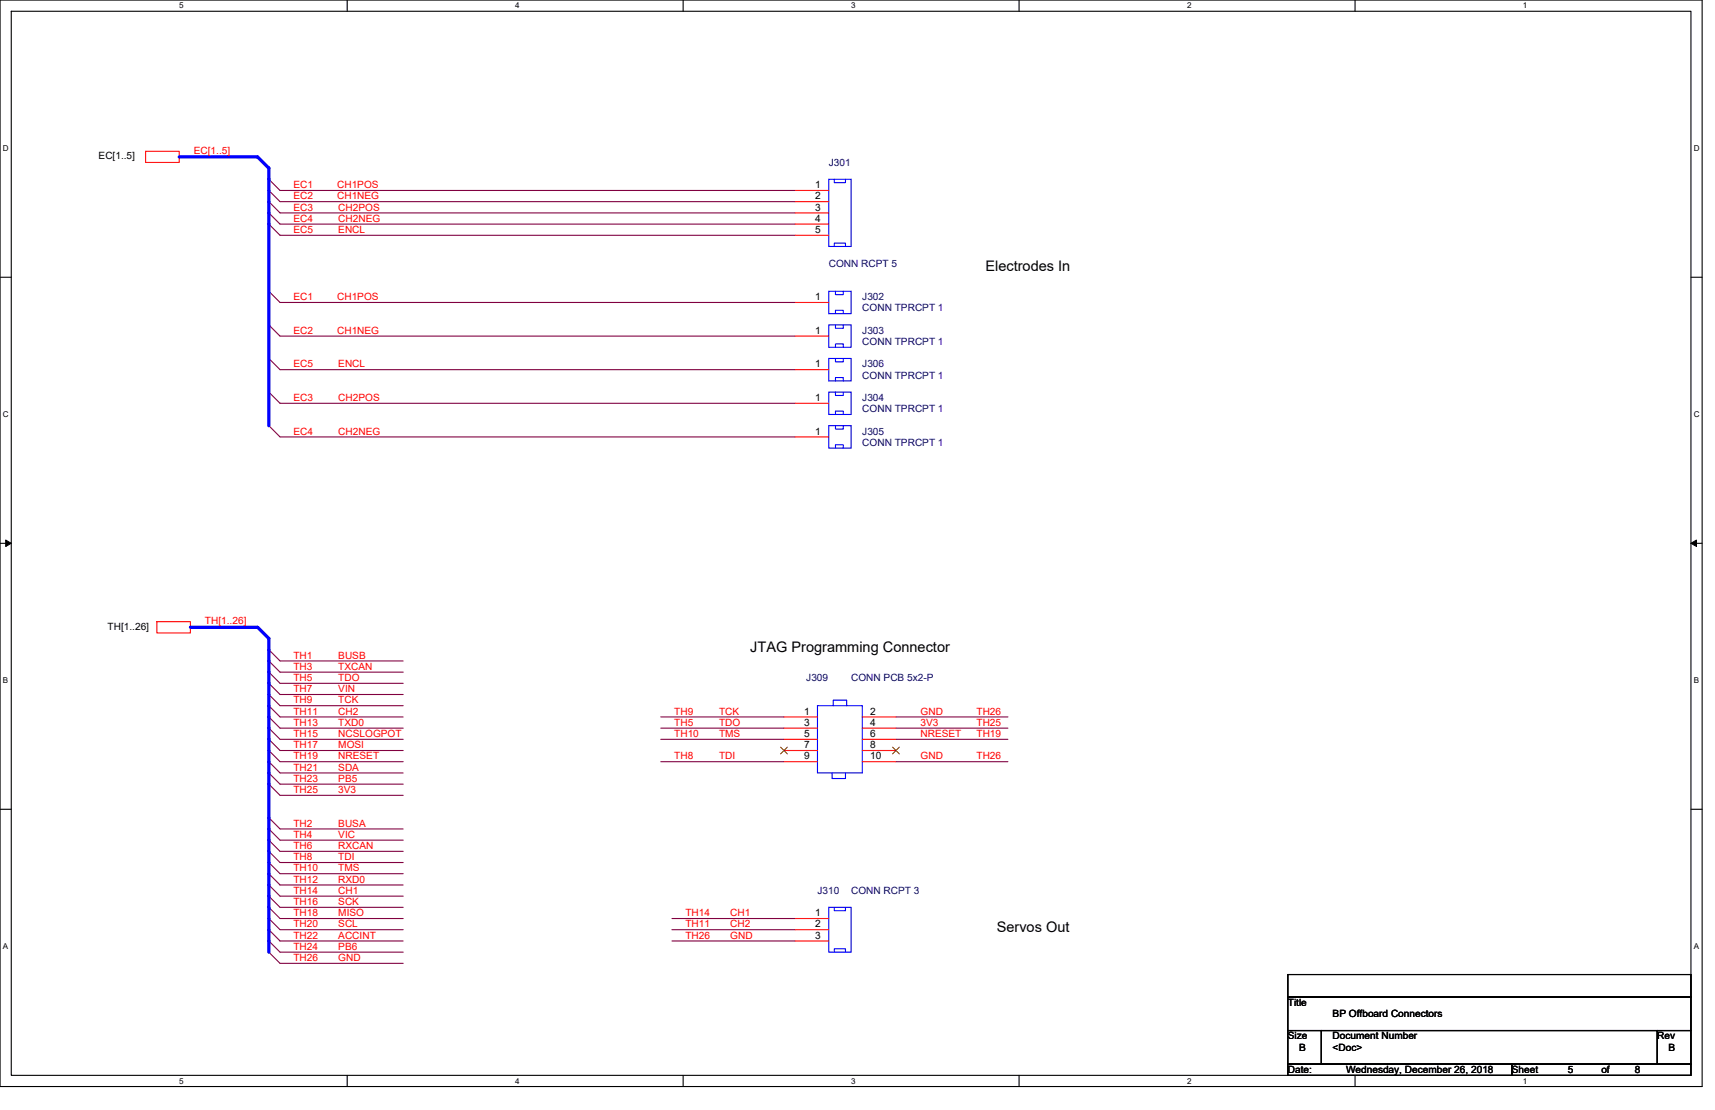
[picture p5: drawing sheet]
<svg xmlns="http://www.w3.org/2000/svg" width="432mm" height="279mm" viewBox="0 0 432 279" stroke-linecap="round" stroke-linejoin="round" font-family="sans-serif">
<path d="M0 0h428.6v273.5h-428.6zM2.8 2.8h422.9v267.9h-422.9z" fill="none" stroke="#000" stroke-width=".28"/>
<g fill="#fff">
<path d="M45.1 .3h1.1v2.3h-1.1z"/>
<path d="M45.1 271h1.1v2.2h-1.1z"/>
</g>
<path d="M87.4 0v2.8M87.4 270.7v2.8" fill="none" stroke="#000" stroke-width=".28"/>
<g fill="#fff">
<path d="M129.7 .3h1.1v2.3h-1.1z"/>
<path d="M129.7 271h1.1v2.2h-1.1z"/>
</g>
<path d="M172 0v2.8M172 270.7v2.8" fill="none" stroke="#000" stroke-width=".28"/>
<g fill="#fff">
<path d="M214.3 .3h1.1v2.3h-1.1z"/>
<path d="M214.3 271h1.1v2.2h-1.1z"/>
</g>
<path d="M256.6 0v2.8M256.6 270.7v2.8" fill="none" stroke="#000" stroke-width=".28"/>
<g fill="#fff">
<path d="M298.9 .3h1.1v2.3h-1.1z"/>
<path d="M298.9 271h1.1v2.2h-1.1z"/>
</g>
<path d="M341.2 0v2.8M341.2 270.7v2.8" fill="none" stroke="#000" stroke-width=".28"/>
<g fill="#fff">
<path d="M383.5 .3h1.1v2.3h-1.1z"/>
<path d="M383.5 271h1.1v2.2h-1.1z"/>
<path d="M.7 36.3h1.5v2.3h-1.5z"/>
<path d="M426.5 36.3h1.4v2.3h-1.4z"/>
<path d="M.7 103.3h1.5v2.2h-1.5z"/>
<path d="M426.5 103.3h1.4v2.2h-1.4z"/>
</g>
<path d="M0 69.8h2.8M425.7 69.8h2.9" fill="none" stroke="#000" stroke-width=".28"/>
<g fill="#fff">
<path d="M.7 170.2h1.4v2.3h-1.4z"/>
<path d="M426.5 170.2h1.3v2.3h-1.3z"/>
</g>
<path d="M0 136.8h2.8M425.7 136.8h2.9" fill="none" stroke="#000" stroke-width=".28"/>
<path d="M1.4 135.9l1.4 .9-1.4 .8zM425.7 136.8l1.4-.9v1.7z" fill="#000" stroke="#000" stroke-width=".25"/>
<g fill="#fff">
<path d="M.7 237.2h1.4v2.2h-1.4z"/>
<path d="M426.4 237.2h1.4v2.2h-1.4z"/>
</g>
<path d="M0 203.7h2.8M425.7 203.7h2.9M324.3 245.3h101.4v5.7h-101.4zM324.3 251h101.4v8.4h-101.4zM324.3 259.4h8.4v8.5h-8.4zM332.7 259.4h84.6v8.5h-84.6zM417.3 259.4h8.4v8.5h-8.4zM324.3 267.9h56.3v2.8h-56.3zM380.6 267.9h45.1v2.8h-45.1z" fill="none" stroke="#000" stroke-width=".28"/>
<g fill="none" stroke="#f00" stroke-width=".28">
<path d="M36.7 38.1h8.4v2.8h-8.4zM200.2 47.9h8.5M200.2 50.8h8.5M200.2 53.6h8.5M200.2 56.4h8.5M200.2 59.2h8.5M200.2 76.1h8.5M200.2 93h8.5M200.2 84.6h8.5M200.2 101.5h8.5M200.2 110h8.5M39.5 156.5h8.4v2.8h-8.4z"/>
<path d="M197.4 180.5h8.4M197.4 183.3h8.4M197.4 186.1h8.4M197.4 188.9h8.4M197.4 191.7h8.4M217.1 180.5h8.5M217.1 183.3h8.5M217.1 186.1h8.5M217.1 188.9h8.5M217.1 191.7h8.5M200.2 231.2h8.5M200.2 234h8.5"/>
<path d="M200.2 236.9h8.5"/>
</g>
<g fill="none" stroke="#800040" stroke-width=".28">
<path d="M67.7 45.1l2.8 2.8h129.7M67.7 47.9l2.8 2.9h129.7M67.7 50.8l2.8 2.8h129.7M67.7 53.6l2.8 2.8h129.7M67.7 56.4l2.8 2.8h129.7M67.7 73.3l2.8 2.8h129.7M67.7 81.8l2.8 2.8h129.7M67.7 90.2l2.8 2.8h129.7M67.7 98.7l2.8 2.8h129.7M67.7 107.1l2.8 2.9h129.7M67.7 163.5l2.8 2.9h31M67.7 166.4l2.8 2.8h31"/>
<path d="M67.7 169.2l2.8 2.8h31M67.7 172l2.8 2.8h31M67.7 174.8l2.8 2.8h31M67.7 177.6l2.8 2.9h31M67.7 180.5l2.8 2.8h31M67.7 183.3l2.8 2.8h31M67.7 186.1l2.8 2.8h31M67.7 188.9l2.8 2.8h31M67.7 191.7l2.8 2.9h31M67.7 194.6l2.8 2.8h31M67.7 197.4l2.8 2.8h31M166.4 180.5h31"/>
<path d="M166.4 183.3h31M166.4 186.1h31M166.4 191.7h31M225.6 180.5h28.2M225.6 183.3h28.2M225.6 186.1h28.2M225.6 191.7h28.2M67.7 205.8l2.8 2.9h31M67.7 208.7l2.8 2.8h31M67.7 211.5l2.8 2.8h31M67.7 214.3l2.8 2.8h31M67.7 217.1l2.8 2.8h31"/>
<path d="M67.7 219.9l2.8 2.9h31M67.7 222.8l2.8 2.8h31M67.7 225.6l2.8 2.8h31M67.7 228.4l2.8 2.8h31M67.7 231.2l2.8 2.8h31M67.7 234l2.8 2.9h31M67.7 236.9l2.8 2.8h31M67.7 239.7l2.8 2.8h31M169.2 231.2h31M169.2 234h31M169.2 236.9h31"/>
</g>
<g fill="none" stroke="#00f" stroke-width=".28">
<path d="M208.7 45.1h5.6v16.9h-5.6zM210.1 45.1v.9h2.8v-.9M208.7 73.3h5.6v5.7h-5.6zM210.1 62v-.8h2.8v.8M210.4 73.3v.9h1.9v-.9M210.4 79v-.9h1.9v.9M208.7 90.2h5.6v5.7h-5.6zM208.7 81.8h5.6v5.6h-5.6zM208.7 98.7h5.6v5.6h-5.6zM210.4 90.2v.9h1.9v-.9M210.4 81.8v.8h1.9v-.8M210.4 98.7v.8h1.9v-.8"/>
<path d="M210.4 95.9v-.9h1.9v.9M210.4 87.4v-.8h1.9v.8M208.7 107.1h5.6v5.7h-5.6zM210.4 107.1v.9h1.9v-.9M210.4 104.3v-.8h1.9v.8M210.4 112.8v-.8h1.9v.8M205.8 177.6h11.3v17h-11.3zM209.8 177.6v-1.4h3.4v1.4M209.5 194.6v1.4h3.4v-1.4M208.7 228.4h5.6v11.3h-5.6zM210.1 239.7v-.9h2.8v.9M210.1 228.4v.8h2.8v-.8"/>
</g>
<path d="M196.5 188.1l1.7 1.7M198.2 188.1l-1.7 1.7M224.7 188.1l1.7 1.7M226.4 188.1l-1.7 1.7" fill="none" stroke="#804000" stroke-width=".25"/>
<path d="M45.1 39.5h19.8l2.8 2.8v64.8M47.9 157.9h17l2.8 2.8v79" fill="none" stroke="#00f" stroke-width=".83"/>
<g font-size="3.7">
<text x="248.1" y="68.1">Electrodes In</text>
<text x="188.9" y="164">JTAG Programming Connector</text>
<text x="251" y="234.5">Servos Out</text>
</g>
<g font-size="2.5">
<text x="24.8" y="40">EC[1..5]</text>
<text x="205.3" y="47.3">1</text>
<text x="205.3" y="50.2">2</text>
<text x="205.3" y="53">3</text>
<text x="205.3" y="55.8">4</text>
<text x="205.3" y="58.6">5</text>
<text x="205.3" y="75.5">1</text>
<text x="205.3" y="84">1</text>
<text x="205.3" y="92.5">1</text>
<text x="205.3" y="100.9">1</text>
<text x="205.3" y="109.4">1</text>
<text x="27.1" y="158.5">TH[1..26]</text>
<text x="202.4" y="179.9">1</text>
<text x="219.1" y="179.9">2</text>
<text x="202.4" y="182.7">3</text>
<text x="202.4" y="185.5">5</text>
<text x="219.1" y="182.7">4</text>
<text x="219.1" y="185.5">6</text>
<text x="202.4" y="188.3">7</text>
<text x="202.4" y="191.1">9</text>
<text x="219.1" y="188.3">8</text>
<text x="219.1" y="191.1">10</text>
<text x="205.3" y="230.6">1</text>
<text x="205.3" y="233.4">2</text>
<text x="205.3" y="236.3">3</text>
<text x="324.3" y="253.2">Title</text>
<text x="335.5" y="256">BP Offboard Connectors</text>
<text x="324.3" y="261.6">Size</text>
<text x="335.5" y="261.6">Document Number</text>
<text x="417.3" y="261.6">Rev</text>
<text x="327.1" y="264.5">B</text>
<text x="335.5" y="264.5">&lt;Doc&gt;</text>
<text x="420.1" y="264.5">B</text>
<text x="324.3" y="270.1">Date:</text>
<text x="338.9" y="270.1">Wednesday, December 26, 2018</text>
<text x="380.6" y="270.1">Sheet</text>
<text x="394.7" y="270.1">5</text>
<text x="403.2" y="270.1">of</text>
<text x="411.6" y="270.1">8</text>
</g>
<g font-size="2.5" fill="#f00">
<text x="48.8" y="38.7">EC[1..5]</text>
<text x="73.9" y="47.4">EC1</text>
<text x="84.9" y="47.4">CH1POS</text>
<text x="73.9" y="50.2">EC2</text>
<text x="73.9" y="53">EC3</text>
<text x="84.9" y="50.2">CH1NEG</text>
<text x="85.2" y="53">CH2POS</text>
<text x="73.9" y="55.8">EC4</text>
<text x="73.9" y="58.7">EC5</text>
<text x="85.2" y="55.8">CH2NEG</text>
<text x="85.2" y="58.7">ENCL</text>
<text x="73.9" y="75.6">EC1</text>
<text x="84.9" y="75.6">CH1POS</text>
<text x="73.9" y="84">EC2</text>
<text x="84.9" y="84">CH1NEG</text>
<text x="73.9" y="92.5">EC5</text>
<text x="85.2" y="92.5">ENCL</text>
<text x="73.9" y="100.9">EC3</text>
<text x="85.2" y="100.9">CH2POS</text>
<text x="73.9" y="109.4">EC4</text>
<text x="85.2" y="109.4">CH2NEG</text>
<text x="51.6" y="157.1">TH[1..26]</text>
<text x="73.9" y="165.8">TH1</text>
<text x="85.2" y="165.8">BUSB</text>
<text x="73.9" y="168.6">TH3</text>
<text x="73.9" y="171.4">TH5</text>
<text x="85.2" y="168.6">TXCAN</text>
<text x="85.2" y="171.4">TDO</text>
<text x="73.9" y="174.2">TH7</text>
<text x="73.9" y="177.1">TH9</text>
<text x="73.9" y="179.9">TH11</text>
<text x="85.2" y="179.9">CH2</text>
<text x="85.2" y="174.2">VIN</text>
<text x="85.2" y="177.1">TCK</text>
<text x="169.8" y="179.9">TH9</text>
<text x="181" y="179.9">TCK</text>
<text x="231.8" y="179.9">GND</text>
<text x="245.9" y="179.9">TH26</text>
<text x="73.9" y="182.7">TH13</text>
<text x="73.9" y="185.5">TH15</text>
<text x="85.2" y="182.7">TXD0</text>
<text x="85.2" y="185.5">NCSLOGPOT</text>
<text x="169.8" y="182.7">TH5</text>
<text x="169.8" y="185.5">TH10</text>
<text x="181" y="185.5">TMS</text>
<text x="181" y="182.7">TDO</text>
<text x="231.8" y="182.7">3V3</text>
<text x="231.8" y="185.5">NRESET</text>
<text x="245.9" y="182.7">TH25</text>
<text x="245.9" y="185.5">TH19</text>
<text x="73.9" y="188.3">TH17</text>
<text x="73.9" y="191.2">TH19</text>
<text x="85.2" y="188.3">MOSI</text>
<text x="85.2" y="191.2">NRESET</text>
<text x="169.8" y="191.2">TH8</text>
<text x="181" y="191.2">TDI</text>
<text x="231.8" y="191.2">GND</text>
<text x="245.9" y="191.2">TH26</text>
<text x="73.9" y="194">TH21</text>
<text x="73.9" y="196.8">TH23</text>
<text x="85.2" y="194">SDA</text>
<text x="85.2" y="196.8">PB5</text>
<text x="73.9" y="199.6">TH25</text>
<text x="85.2" y="199.6">3V3</text>
<text x="73.9" y="208.1">TH2</text>
<text x="85.2" y="208.1">BUSA</text>
<text x="73.9" y="210.9">TH4</text>
<text x="73.9" y="213.7">TH6</text>
<text x="85.2" y="210.9">VIC</text>
<text x="85.2" y="213.7">RXCAN</text>
<text x="73.9" y="216.5">TH8</text>
<text x="73.9" y="219.4">TH10</text>
<text x="85.2" y="219.4">TMS</text>
<text x="85.2" y="216.5">TDI</text>
<text x="73.9" y="222.2">TH12</text>
<text x="73.9" y="225">TH14</text>
<text x="73.9" y="227.8">TH16</text>
<text x="85.2" y="222.2">RXD0</text>
<text x="85.2" y="225">CH1</text>
<text x="85.2" y="227.8">SCK</text>
<text x="73.9" y="230.6">TH18</text>
<text x="73.9" y="233.4">TH20</text>
<text x="85.2" y="230.6">MISO</text>
<text x="85.2" y="233.4">SCL</text>
<text x="172.6" y="230.6">TH14</text>
<text x="172.6" y="233.4">TH11</text>
<text x="183.9" y="230.6">CH1</text>
<text x="183.9" y="233.4">CH2</text>
<text x="73.9" y="236.3">TH22</text>
<text x="73.9" y="239.1">TH24</text>
<text x="85.2" y="236.3">ACCINT</text>
<text x="85.2" y="239.1">PB6</text>
<text x="172.6" y="236.3">TH26</text>
<text x="183.9" y="236.3">GND</text>
<text x="73.9" y="241.9">TH26</text>
<text x="85.2" y="241.9">GND</text>
</g>
<g font-size="2.5" fill="#000080">
<text x="208.7" y="41.7">J301</text>
<text x="208.7" y="67.1">CONN RCPT 5</text>
<text x="217.1" y="75.6">J302</text>
<text x="217.1" y="78.4">CONN TPRCPT 1</text>
<text x="217.1" y="84">J303</text>
<text x="217.1" y="86.8">CONN TPRCPT 1</text>
<text x="217.1" y="92.5">J306</text>
<text x="217.1" y="95.3">CONN TPRCPT 1</text>
<text x="217.1" y="100.9">J304</text>
<text x="217.1" y="103.8">CONN TPRCPT 1</text>
<text x="217.1" y="109.4">J305</text>
<text x="217.1" y="112.2">CONN TPRCPT 1</text>
<text x="203" y="171.4">J309</text>
<text x="214.3" y="171.4">CONN PCB 5x2-P</text>
<text x="205.8" y="225">J310</text>
<text x="214.3" y="225">CONN RCPT 3</text>
</g>
<g font-size="2">
<text x="45.1" y="2.1">5</text>
<text x="129.7" y="2.1">4</text>
<text x="214.3" y="2.1">3</text>
<text x="298.9" y="2.1">2</text>
<text x="383.5" y="2.1">1</text>
<text x=".7" y="38.1">D</text>
<text x="426.5" y="38.1">D</text>
<text x=".7" y="105.1">C</text>
<text x="426.5" y="105.1">C</text>
<text x=".7" y="172">B</text>
<text x="426.5" y="172">B</text>
<text x=".7" y="239">A</text>
<text x="426.5" y="239">A</text>
<text x="45.1" y="272.8">5</text>
<text x="129.7" y="272.8">4</text>
<text x="214.3" y="272.8">3</text>
<text x="298.9" y="272.8">2</text>
<text x="383.5" y="272.8">1</text>
</g>
</svg>
